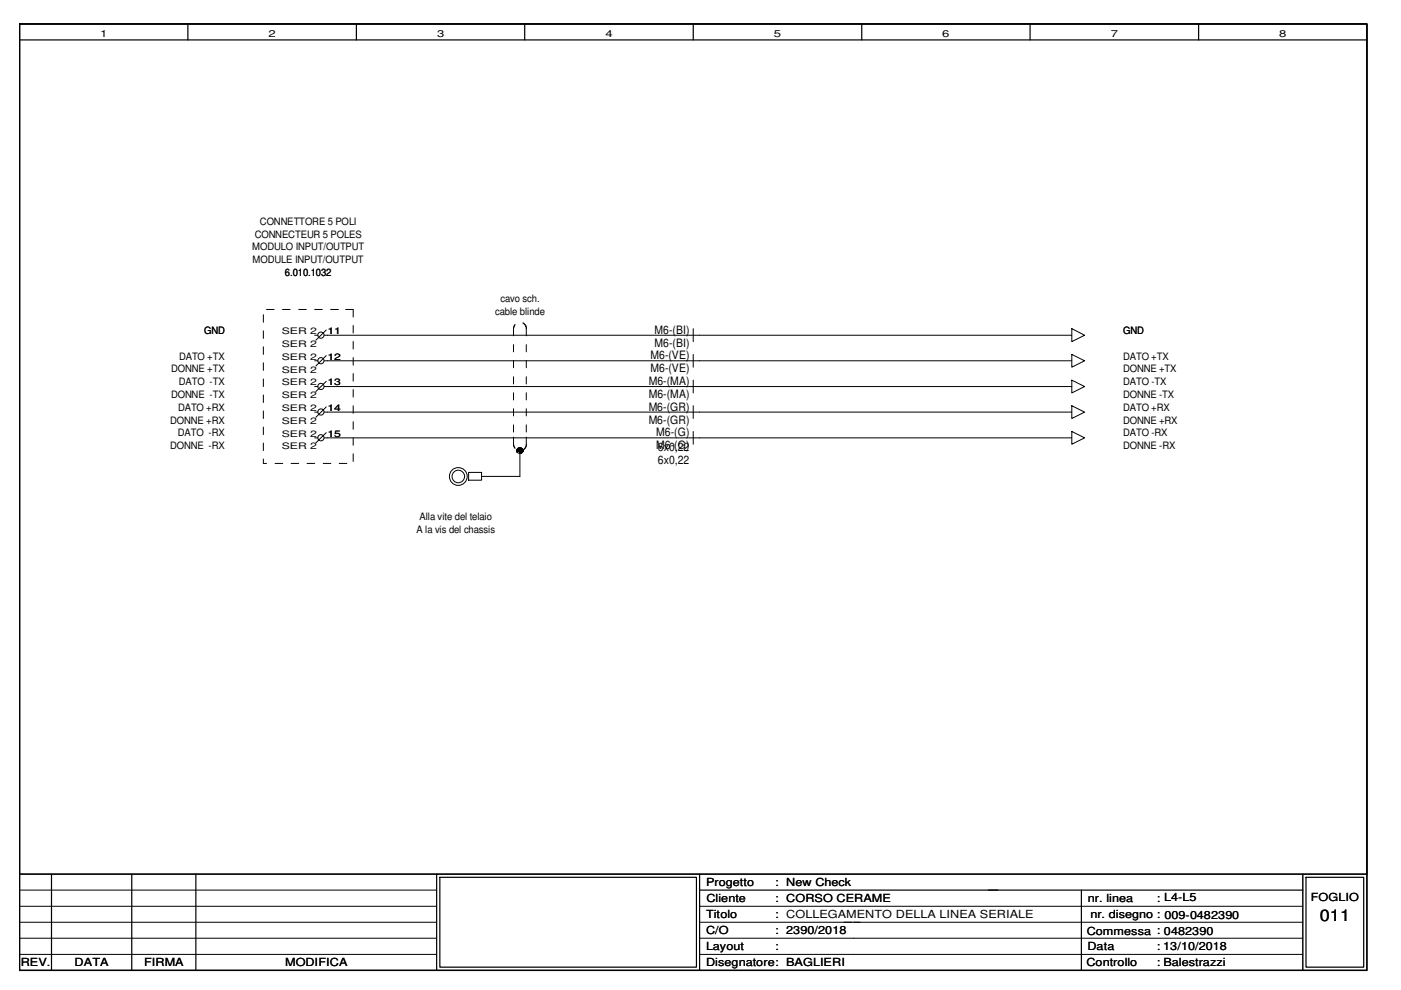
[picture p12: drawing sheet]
<svg xmlns="http://www.w3.org/2000/svg" width="297mm" height="210mm" viewBox="0 0 297 210" stroke-linecap="round" stroke-linejoin="round" font-family="sans-serif">
<path d="M4.1 5.1h285.7v200.6h-285.7zM276.2 185.3v20.4" fill="none" stroke="#000" stroke-width=".3"/>
<g fill="none" stroke="#000" stroke-width=".25">
<path d="M4.1 5.1h285.7v200.6h-285.7zM4.1 5.1h285.7v180.2h-285.7zM4.1 8.5h285.7M39.8 5.1v3.4M75.6 5.1v3.4M111.2 5.1v3.4M147 5.1v3.4M182.7 5.1v3.4M218.4 5.1v3.4M254.1 5.1v3.4M4.1 185.3h285.7M10.9 185.3v20.4"/>
<path d="M27.9 185.3v20.4M41.5 185.3v20.4M92.6 185.3v20.4M93.3 186h54.4v19.1h-54.4zM148.3 185.3v20.4M148.3 188.7h127.9M229.3 188.7v17M276.9 186h12.2v19.1h-12.2z"/>
</g>
<g fill="none" stroke="#000" stroke-width=".21">
<path d="M55.8 66.7v1.6M55.8 70.1v1.7M55.8 73.5v1.6M55.8 76.9v1.6M56.5 65.6h1.6M59.9 65.6h1.6M63.3 65.6h1.6M66.7 65.6h1.6M66.7 71.1h.7M66.7 76.5h.7M68.7 71.1h158.5M68.7 76.5h158.5"/>
<path d="M69.2 75.4l-2.2 2.2M69.2 70l-2.2 2.1M70.1 65.6h1.7M73.3 65.6h1.6v1.6M74.9 69v1.6M74.9 72.4v1.6M74.9 75.8v1.6M74.9 79.2v1.6M108.9 73.1v1.5M108.9 76.5v1.5M108.9 79.9v1.5M109.2 68.8l-.3 .8v1.6"/>
<path d="M110.9 68.5h.1M110.9 68.5l.4 .3 .3 .6v1.8M111.6 73.1v1.5M111.6 76.5v1.5M111.6 79.9v1.5M147 69.7v2.7M147 75.1v2.8M227.2 69.7l2.8 1.4-2.8 1.3zM227.2 75.1l2.8 1.4-2.8 1.4zM55.8 97.3v1h.7M55.8 80.3v1.7M55.8 83.7v1.6"/>
<path d="M55.8 87.1v1.6M55.8 90.6v1.6M55.8 93.9v1.6M58.3 98.3h1.6M61.7 98.3h1.6M65.1 98.3h1.6M66.7 87.4h.7M66.7 92.8h.7M66.7 82h.7M68.5 98.3h1.6M68.7 87.4h158.5M68.7 92.8h158.5"/>
<path d="M68.7 82h158.5M69.2 91.7l-2.2 2.2M69.2 80.9l-2.2 2.1M69.2 86.3l-2.2 2.2M71.9 98.3h1.6M74.9 82.6v1.6M74.9 86v1.6M74.9 89.4v1.6M74.9 92.8v1.6M74.9 96.2v1.6M108.9 92.7v1.6l.3 .7M108.9 83.3v1.5"/>
<path d="M108.9 86.7v1.5M108.9 90.1v1.5M109.6 95.4h.1M109.6 95.6h.1M109.6 95.7h.1M109.6 95.5h1.3M109.6 95.4h1.3M109.7 95.8h.1M109.7 95.4h.1M109.7 95.3h.1M109.7 95.3h1.1M109.7 95.2h1.1"/>
<path d="M109.7 95.8v.1M109.8 95.5h.1M109.8 95.1l.9 .1M109.9 95.5h.1M109.9 95.1h.8M109.9 95h.7M109.9 95h.6M110 95.5h.1M110.1 95h.3M110.1 95.5h.1M110.2 95.5v5.5h-8.1M110.2 96.1h.2"/>
<path d="M110.2 96.1h.4M110.2 95.9h.5M110.2 95.9h.6M110.2 95.8h.6M110.2 95.7h.6M110.2 95.7h.7M110.2 95.6h.7M110.3 95.5h.1M110.4 95.5h.1M110.5 95.5h.1M110.6 95.5h.1M110.6 95.5h-.3"/>
<path d="M110.7 95.5h.1M110.7 96h-.5M110.8 95.4h.1M110.8 95.3h.1M110.8 95.4l-.2 .1M110.8 95.3v.1M110.9 95.4h.1M110.9 95.5h-1.3v.2M111.6 83.3v1.5M111.6 86.7v1.5M111.6 90.1v1.5M111.6 92.7v1.8l-.3 .6-.4 .3h-1.3"/>
<path d="M147 80.6v2.7M147 86v2.7M147 91.5v2.7M227.2 86l2.8 1.4-2.8 1.3zM227.2 80.6l2.8 1.4-2.8 1.3zM227.2 91.5l2.8 1.3-2.8 1.4zM99.4 100.2h2.7v1.6h-2.7zM4.1 195.5h88.5M4.1 198.9h88.5M4.1 192.2h88.5M4.1 188.7h88.5M148.3 195.5h127.9"/>
<path d="M148.3 198.9h127.9M148.3 192.2h127.9M4.1 202.4h88.5M148.3 202.4h127.9"/>
<circle cx="68" cy="76.5" r=".66"/>
<circle cx="68" cy="71.1" r=".66"/>
<circle cx="68" cy="87.4" r=".66"/>
<circle cx="68" cy="81.9" r=".66"/>
<circle cx="68" cy="92.8" r=".66"/>
<circle cx="110.2" cy="95.5" r=".62"/>
<circle cx="97.2" cy="101" r="1.89"/>
<circle cx="97.2" cy="101" r="1.33"/>
</g>
<text font-size="3.4" x="279.8" y="195.2">011</text>
<g font-size="2.5">
<text x="138.8" y="70.8">M6-(BI)</text>
<text x="137.9" y="76.2">M6-(VE)</text>
<text x="138.8" y="73.5">M6-(BI)</text>
<text x="137.5" y="81.7">M6-(MA)</text>
<text x="137.9" y="79">M6-(VE)</text>
<text x="137.5" y="87.1">M6-(GR)</text>
<text x="137.5" y="89.8">M6-(GR)</text>
<text x="137.5" y="84.4">M6-(MA)</text>
<text x="139.1" y="92.5">M6-(G)</text>
<text x="139.1" y="95.2">M6-(G)</text>
<text x="139.5" y="95.5">6x0,22</text>
<text x="139.5" y="98.3">6x0,22</text>
</g>
<g font-size="2.4">
<text x="149.7" y="187.9">Progetto</text>
<text x="149.8" y="191.3">Cliente</text>
<text x="164.3" y="187.9">: New Check</text>
<text x="164.3" y="191.3">: CORSO CERAME</text>
<text x="230.6" y="191.3">nr. linea</text>
<text x="245.3" y="191.3">: L4-L5</text>
<text x="277.9" y="191">FOGLIO</text>
<text x="149.7" y="194.7">Titolo</text>
<text x="164.3" y="194.7">: COLLEGAMENTO DELLA LINEA SERIALE</text>
<text x="231.2" y="194.6">nr. disegno : 009-0482390</text>
<text x="149.7" y="201.5">Layout</text>
<text x="149.7" y="198.1">C/O</text>
<text x="164.3" y="198.1">: 2390/2018</text>
<text x="164.3" y="201.5">:</text>
<text x="230.4" y="198.3">Commessa : 0482390</text>
<text x="230.5" y="201.5">Data</text>
<text x="245.3" y="201.5">: 13/10/2018</text>
<text x="4.4" y="204.9">REV.</text>
<text x="15.8" y="204.9">DATA</text>
<text x="30.6" y="204.9">FIRMA</text>
<text x="60.4" y="204.9">MODIFICA</text>
<text x="149.7" y="204.9">Disegnatore: BAGLIERI</text>
<text x="230.3" y="204.9">Controllo</text>
<text x="245.3" y="204.9">: Balestrazzi</text>
<text x="246.7" y="204.9">Balestrazzi</text>
</g>
<g font-size="2.2">
<text x="55.1" y="47.7">CONNETTORE 5 POLI</text>
<text x="53.5" y="53.1">MODULO INPUT/OUTPUT</text>
<text x="54" y="50.4">CONNECTEUR 5 POLES</text>
<text x="53.5" y="55.8">MODULE INPUT/OUTPUT</text>
<text x="60.4" y="58.5">6.010.1032</text>
<text x="106.1" y="64">cavo sch.</text>
<text x="43.3" y="70.8">GND</text>
<text x="105" y="66.7">cable blinde</text>
<text x="238.1" y="70.8">GND</text>
<text x="38" y="76.2">DATO +TX</text>
<text x="238.1" y="76.2">DATO +TX</text>
<text x="36.3" y="79">DONNE +TX</text>
<text x="37.9" y="81.7">DATO -TX</text>
<text x="238.1" y="79">DONNE +TX</text>
<text x="238.1" y="81.7">DATO -TX</text>
<text x="36.1" y="89.8">DONNE +RX</text>
<text x="36.3" y="84.4">DONNE -TX</text>
<text x="37.8" y="87.1">DATO +RX</text>
<text x="238.1" y="84.4">DONNE -TX</text>
<text x="238.1" y="87.1">DATO +RX</text>
<text x="238.1" y="89.8">DONNE +RX</text>
<text x="36.1" y="95.3">DONNE -RX</text>
<text x="37.7" y="92.5">DATO -RX</text>
<text x="238.1" y="92.5">DATO -RX</text>
<text x="238.1" y="95.3">DONNE -RX</text>
<text x="88.3" y="112.9">A la vis del chassis</text>
<text x="88.9" y="110.2">Alla vite del telaio</text>
</g>
<g font-size="2">
<text x="21.2" y="7.8">1</text>
<text x="56.9" y="7.8">2</text>
<text x="92.7" y="7.8">3</text>
<text x="128.4" y="7.8">4</text>
<text x="164.1" y="7.8">5</text>
<text x="199.8" y="7.8">6</text>
<text x="235.5" y="7.8">7</text>
<text x="271.2" y="7.8">8</text>
</g>
<g font-size="1.9">
<text x="59.7" y="70.8">SER 2</text>
<text x="69.4" y="70.8">11</text>
<text x="59.7" y="76.2">SER 2</text>
<text x="59.7" y="73.5">SER 2</text>
<text x="69.4" y="76.2">12</text>
<text x="59.7" y="79">SER 2</text>
<text x="59.7" y="81.7">SER 2</text>
<text x="69.4" y="81.7">13</text>
<text x="59.7" y="84.4">SER 2</text>
<text x="59.7" y="87.2">SER 2</text>
<text x="59.7" y="89.9">SER 2</text>
<text x="69.4" y="87.2">14</text>
<text x="59.7" y="92.6">SER 2</text>
<text x="59.7" y="95.3">SER 2</text>
<text x="69.4" y="92.6">15</text>
</g>
</svg>
